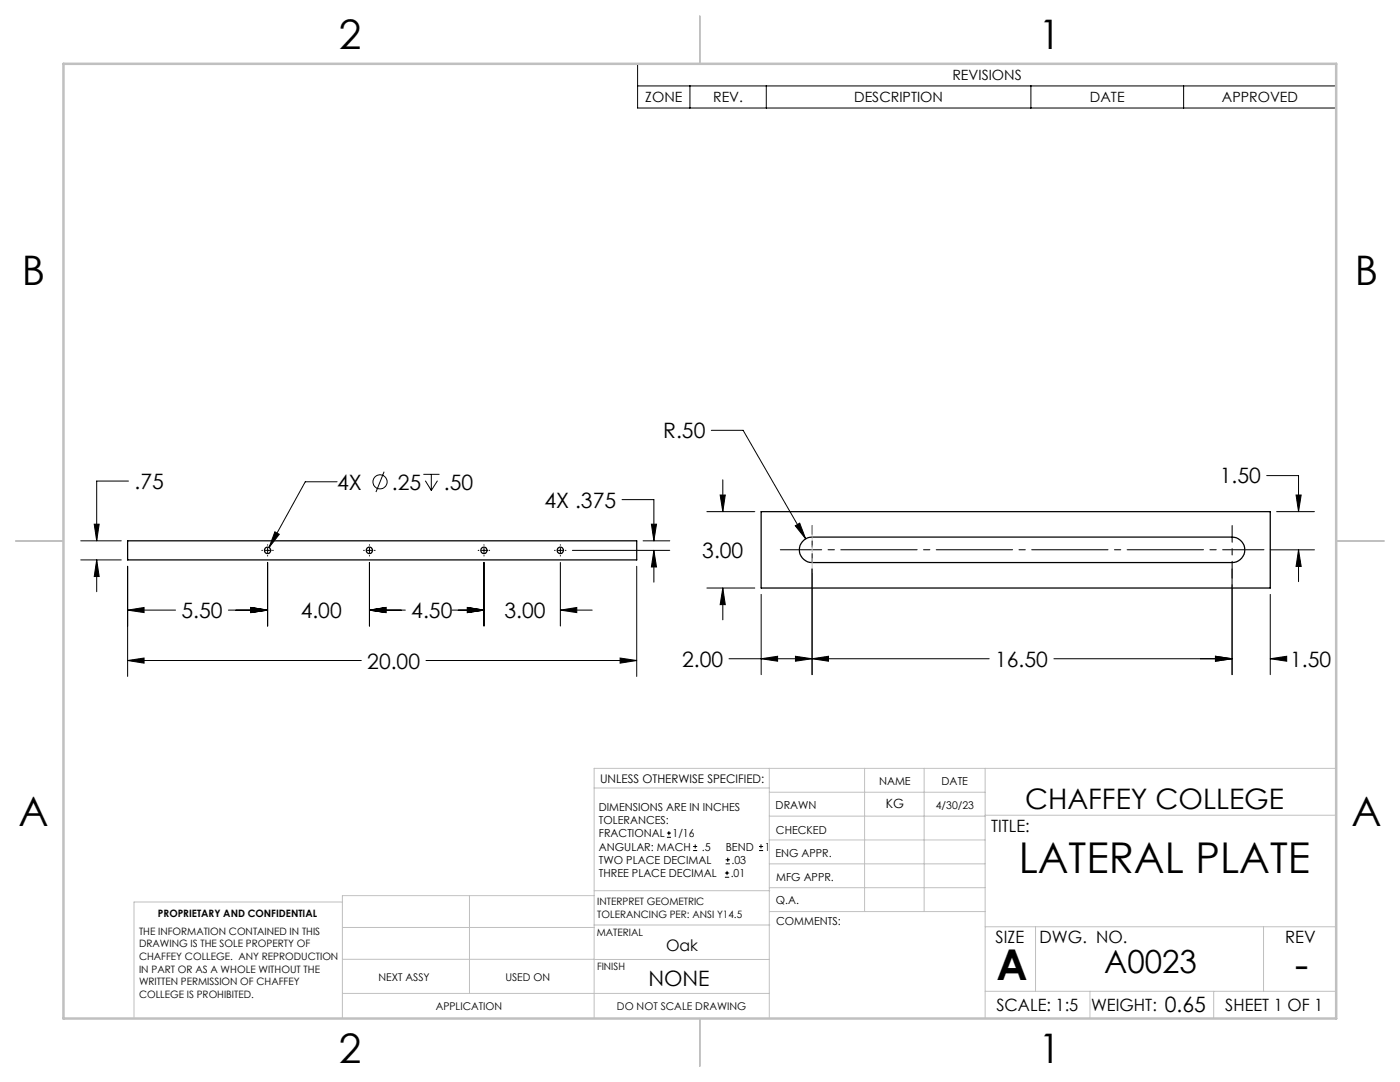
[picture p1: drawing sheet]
<svg xmlns="http://www.w3.org/2000/svg" width="279mm" height="216mm" viewBox="0 0 279 216" stroke-linecap="round" stroke-linejoin="round" font-family="sans-serif">
<g fill="none" stroke="#000" stroke-width=".25">
<path d="M25.5 107.9h101.6v3.8h-101.6zM151.9 102.1h101.6v15.2h-101.6zM160.1 108.1l.3-.3a2.24 2.24 0 0 1 1.7-.6h83.8a2.54 2.54 0 0 1 2.5 2.5 2.54 2.54 0 0 1-2.5 2.6h-83.8a2.54 2.54 0 0 1-2.3-1.5 2.54 2.54 0 0 1 .3-2.7z"/>
<circle cx="53.4" cy="109.8" r=".64"/>
<circle cx="73.7" cy="109.8" r=".64"/>
<circle cx="96.6" cy="109.8" r=".64"/>
<circle cx="111.8" cy="109.8" r=".64"/>
</g>
<g fill="none" stroke="#000" stroke-width=".2">
<path d="M127.2 12.7h139.5v8.9h-139.5zM127.2 17.1h139.5M137.7 17.1v4.5M152.9 17.1v4.5M205.7 17.1v4.5M236.2 17.1v4.5M25.6 96h-6.3v11.9M67.3 96.1h-6.4l-7.2 13.2M76.7 94.1l-1.7 4.1M84.5 94.7h3.2M84.9 95.9l1.2 2M86.1 94.7v3.2"/>
<path d="M87.3 95.9l-1.2 2M124.1 99.7h6.4v8.2M142 85.9h6.3l12.5 21.6M143.7 98.8h1l-.4 3.3zM144.3 95.7v6.4M252.8 94.9h6.4v7.2M258.7 98.8h1l-.5 3.3zM16.1 107.9h8.1M16.1 111.7h8.1M18.8 104.6h1l-.5 3.3zM19.3 111.7l.5 3.3h-1zM19.3 111.7v6.4"/>
<path d="M25.5 113v22M52.2 109.8h.2M52.9 109.8h1M53.4 112.2v12.7M53.4 108.7v.1M53.4 109.3v1M53.4 110.8v.1M54.4 109.8h.1M54.9 106.1l.8 .5-2 2.7zM72.6 109.8h.1M73.2 109.8h1M73.7 112.2v12.7"/>
<path d="M73.7 108.7v.1M73.7 109.3v1M73.7 110.8v.1M74.7 109.8h.2M95.4 109.8h.2M96.1 109.8h1M96.6 108.7v.1M96.6 109.3v1M96.6 110.8v.1M96.6 112.2v12.7M97.6 109.8h.1M110.7 109.8h.1"/>
<path d="M111.3 109.8h1M111.8 112.2v12.7M111.8 108.7v.1M111.8 109.3v1M111.8 110.8v.1M112.8 109.8h.2M114.2 109.8h19.5M127.1 113v22M128.3 107.9h5.4M130 104.6h1l-.5 3.3zM130.5 109.8l.5 3.3h-1zM130.5 109.8v6.4"/>
<path d="M141.1 102.1h9.5M141.1 117.3h9.5M144.3 117.3l.4 3.4h-1zM144.3 117.3v6.4M151.9 118.6v16M158.7 104.9l.9-.5 1.2 3.1zM162.1 113.5v21.1M245.9 113.5v21.1M253.5 118.6v16M253.5 109.7h8.8M254.8 102.1h7.5M259.2 109.7l.5 3.3h-1z"/>
<path d="M259.2 109.7v6.4M25.5 131.8l3.3-.5v1zM25.5 121.7l3.3-.5v1zM25.5 131.8h46.6M25.5 121.7h9.5M45.6 121.7h7.8M50.1 121.2l3.3 .5-3.3 .5zM73.7 121.7l3.3-.5v1zM73.7 121.7h7.2M85 131.8h42.1M90.2 121.7h6.4M93.3 121.2l3.3 .5-3.3 .5z"/>
<path d="M111.8 121.7l3.3-.5v1zM111.8 121.7h6.4M123.8 131.3l3.3 .5-3.3 .5zM151.9 131.4l3.3-.4v.9zM158.8 131l3.3 .4-3.3 .5zM162.1 131.4l3.2-.4v.9zM197.4 131.4h-51.9M210.3 131.4h35.6M242.6 131l3.3 .4-3.3 .5zM253.5 131.4l3.3-.4v.9zM253.5 131.4h2.8M133.1 167.1h.8"/>
<path d="M133.1 166.2h.8M133.5 165.8v.9M138.3 169.7h.8M138.3 168.9h.8M138.7 168.5v.8M144.7 175h.8M144.7 174.2h.8M144.8 172.4h.9M144.8 171.6h.9M145.1 173.8v.8M145.2 171.1v.9M151.5 169.7h.8"/>
<path d="M151.5 168.9h.8M151.9 168.5v.8"/>
<circle cx="75.8" cy="96.1" r="1.41"/>
</g>
<path d="M155.7 109.7h96.5" fill="none" stroke="#000" stroke-width=".2" stroke-dasharray="15.2 1.3 1.3 1.3" stroke-dashoffset="7"/>
<path d="M162.1 112.2v-7.3" fill="none" stroke="#000" stroke-width=".2" stroke-dasharray="15.2 1.3 1.3 1.3" stroke-dashoffset="13.5"/>
<path d="M245.9 104.9v10.5" fill="none" stroke="#000" stroke-width=".2" stroke-dasharray="15.2 1.3 1.3 1.3" stroke-dashoffset="11.9"/>
<path d="M162.1 104.9v9.4" fill="none" stroke="#c0c0c0" stroke-width=".2" stroke-dasharray="15.2 1.3 1.3 1.3" stroke-dashoffset="12.4"/>
<g fill="none" stroke="#c0c0c0" stroke-width=".2">
<path d="M118.6 157.2h34.9M153.5 153.3v49.9M153.5 158.1h43.1M172.5 153.3v28.6M184.4 153.3v28.6M196.6 153.3v49.9M266.7 153.3h-148.1v49.9M68.3 180h-41.6v23.2M93.7 178.7v19.5M118.6 178.7h-50.3v24.5M118.6 177.7h35M153.5 167.6h43.1"/>
<path d="M153.5 162.8h43.1M153.5 172.4h43.1M153.5 177.1h43.1M196.6 162.7h70.1M68.3 198.2h85.2M68.3 191.4l85.2 .1M68.3 185.1h50.3M118.6 184.6h35M153.6 181.9h43M196.6 197.8h70.1M196.6 184.9h70.1M206.7 184.9v12.9"/>
<path d="M217.5 197.8v5.4M242.2 197.8v5.4M252.2 184.9v12.9"/>
</g>
<path d="M139.7 3.2v9.5M3.1 107.9h9.6M266.7 107.9h9.5M139.7 203.2v9.6" fill="none" stroke="#c0c0c0" stroke-width=".25"/>
<path d="M12.7 12.7h254v190.5h-254z" fill="none" stroke="#c0c0c0" stroke-width=".5"/>
<g fill="#000">
<path d="M25.5 131.8l3.3-.5v1zM123.8 131.3l3.3 .5-3.3 .5zM18.8 104.6h1l-.5 3.3zM19.3 111.7l.5 3.3h-1zM54.9 106.1l-1.2 3.2 2-2.7zM25.5 121.7l3.3-.5v1zM50.1 121.2l3.3 .5-3.3 .5zM50.1 121.2l3.3 .5-3.3 .5zM73.7 121.7l3.3-.5v1zM73.7 121.7l3.3-.5v1zM93.3 121.2l3.3 .5-3.3 .5zM93.3 121.2l3.3 .5-3.3 .5zM111.8 121.7l3.3-.5v1zM130 104.6h1l-.5 3.3zM130.5 109.8l.5 3.3h-1zM162.1 131.4l3.2-.4v.9zM242.6 131l3.3 .4-3.3 .5zM143.7 98.8h1l-.4 3.3zM144.3 117.3l.4 3.4h-1zM258.7 98.8h1l-.5 3.3zM259.2 109.7l.5 3.3h-1zM158.7 104.9l2.1 2.6-1.2-3.1z"/>
<path d="M151.9 131.4l3.3-.4v.9zM158.8 131l3.3 .4-3.3 .5zM253.5 131.4l3.3-.4v.9zM242.6 131l3.3 .4-3.3 .5z"/>
</g>
<g font-size="8.5">
<text x="203.3" y="174.2">LATERAL PLATE</text>
<text x="198.9" y="195.5">A</text>
<text x="258.4" y="195.4">-</text>
</g>
<g font-size="8.1">
<text x="67.6" y="9.7">2</text>
<text x="207.3" y="9.7">1</text>
<text x="4.4" y="57">B</text>
<text x="270.4" y="57">B</text>
<text x="3.7" y="164.9">A</text>
<text x="269.7" y="164.9">A</text>
<text x="67.6" y="212.2">2</text>
<text x="207.3" y="212.2">1</text>
</g>
<text font-size="6.3" x="220.3" y="194.1">A0023</text>
<text font-size="5.6" x="204.6" y="161.4">CHAFFEY COLLEGE</text>
<g font-size="4.2">
<text x="132.3" y="87.4">R.50</text>
<text x="26.8" y="97.6">.75</text>
<text x="67.3" y="97.7">4X</text>
<text x="78.2" y="97.7">.25</text>
<text x="88.6" y="97.7">.50</text>
<text x="108.7" y="101.3">4X .375</text>
<text x="243.4" y="96.5">1.50</text>
<text x="140.2" y="111.4">3.00</text>
<text x="36.2" y="123.3">5.50</text>
<text x="60" y="123.3">4.00</text>
<text x="82.1" y="123.3">4.50</text>
<text x="100.7" y="123.3">3.00</text>
<text x="73.3" y="133.4">20.00</text>
<text x="136.1" y="133">2.00</text>
<text x="198.6" y="133">16.50</text>
<text x="257.5" y="133">1.50</text>
<text x="129.4" y="196.8">NONE</text>
<text x="232.5" y="202">0.65</text>
</g>
<g font-size="3.4">
<text x="197.8" y="166">TITLE:</text>
<text x="198.7" y="188.1">SIZE</text>
<text x="207.5" y="188.1">DWG. NO.</text>
<text x="256.5" y="188.2">REV</text>
<text x="198.8" y="201.7">SCALE: 1:5</text>
<text x="217.7" y="201.8">WEIGHT:</text>
<text x="244.5" y="201.7">SHEET 1 OF 1</text>
</g>
<text font-size="3.2" x="132.9" y="189.8">Oak</text>
<g font-size="2.8">
<text x="190.1" y="16">REVISIONS</text>
<text x="128.8" y="20.4">ZONE</text>
<text x="142.3" y="20.4">REV.</text>
<text x="170.5" y="20.4">DESCRIPTION</text>
<text x="217.5" y="20.4">DATE</text>
<text x="243.9" y="20.4">APPROVED</text>
</g>
<text font-size="2.5" x="176.8" y="161.3">KG</text>
<text font-size="2.4" x="119.8" y="156.2">UNLESS OTHERWISE SPECIFIED:</text>
<g font-size="2.2">
<text x="119.5" y="161.8">DIMENSIONS ARE IN INCHES</text>
<text x="154.8" y="161.4">DRAWN</text>
<text x="175.4" y="156.6">NAME</text>
<text x="187.9" y="156.7">DATE</text>
<text x="119.5" y="164.4">TOLERANCES:</text>
<text x="119.5" y="167.1">FRACTIONAL</text>
<text x="134.2" y="167.1">1/16</text>
<text x="154.9" y="166.3">CHECKED</text>
<text x="119.5" y="172.4">TWO PLACE DECIMAL</text>
<text x="119.5" y="169.7">ANGULAR: MACH</text>
<text x="140.1" y="169.7">.5</text>
<text x="144.8" y="169.7">BEND</text>
<text x="146" y="172.4">.03</text>
<text x="152.6" y="169.7">1</text>
<text x="154.8" y="171">ENG APPR.</text>
<text x="119.5" y="175">THREE PLACE DECIMAL</text>
<text x="145.8" y="175">.01</text>
<text x="154.9" y="175.7">MFG APPR.</text>
<text x="154.9" y="180.4">Q.A.</text>
<text x="154.9" y="184.6">COMMENTS:</text>
</g>
<g font-size="2.1">
<text x="186.8" y="161.4">4/30/23</text>
<text x="75.5" y="195.7">NEXT ASSY</text>
<text x="100.9" y="195.7">USED ON</text>
<text x="86.9" y="201.5">APPLICATION</text>
<text x="123.1" y="201.6">DO NOT SCALE DRAWING</text>
</g>
<g font-size="2">
<text x="31.5" y="182.9">PROPRIETARY AND CONFIDENTIAL</text>
<text x="119.2" y="180.6">INTERPRET GEOMETRIC</text>
<text x="119.2" y="183.1">TOLERANCING PER: ANSI Y14.5</text>
<text x="27.8" y="186.5">THE INFORMATION CONTAINED IN THIS</text>
<text x="27.8" y="189">DRAWING IS THE SOLE PROPERTY OF</text>
<text x="27.8" y="191.6">CHAFFEY COLLEGE. ANY REPRODUCTION</text>
<text x="119.1" y="186.7">MATERIAL</text>
<text x="27.8" y="194.1">IN PART OR AS A WHOLE WITHOUT THE</text>
<text x="27.8" y="196.6">WRITTEN PERMISSION OF CHAFFEY</text>
<text x="119.1" y="193.5">FINISH</text>
<text x="27.8" y="199.1">COLLEGE IS PROHIBITED.</text>
</g>
</svg>
